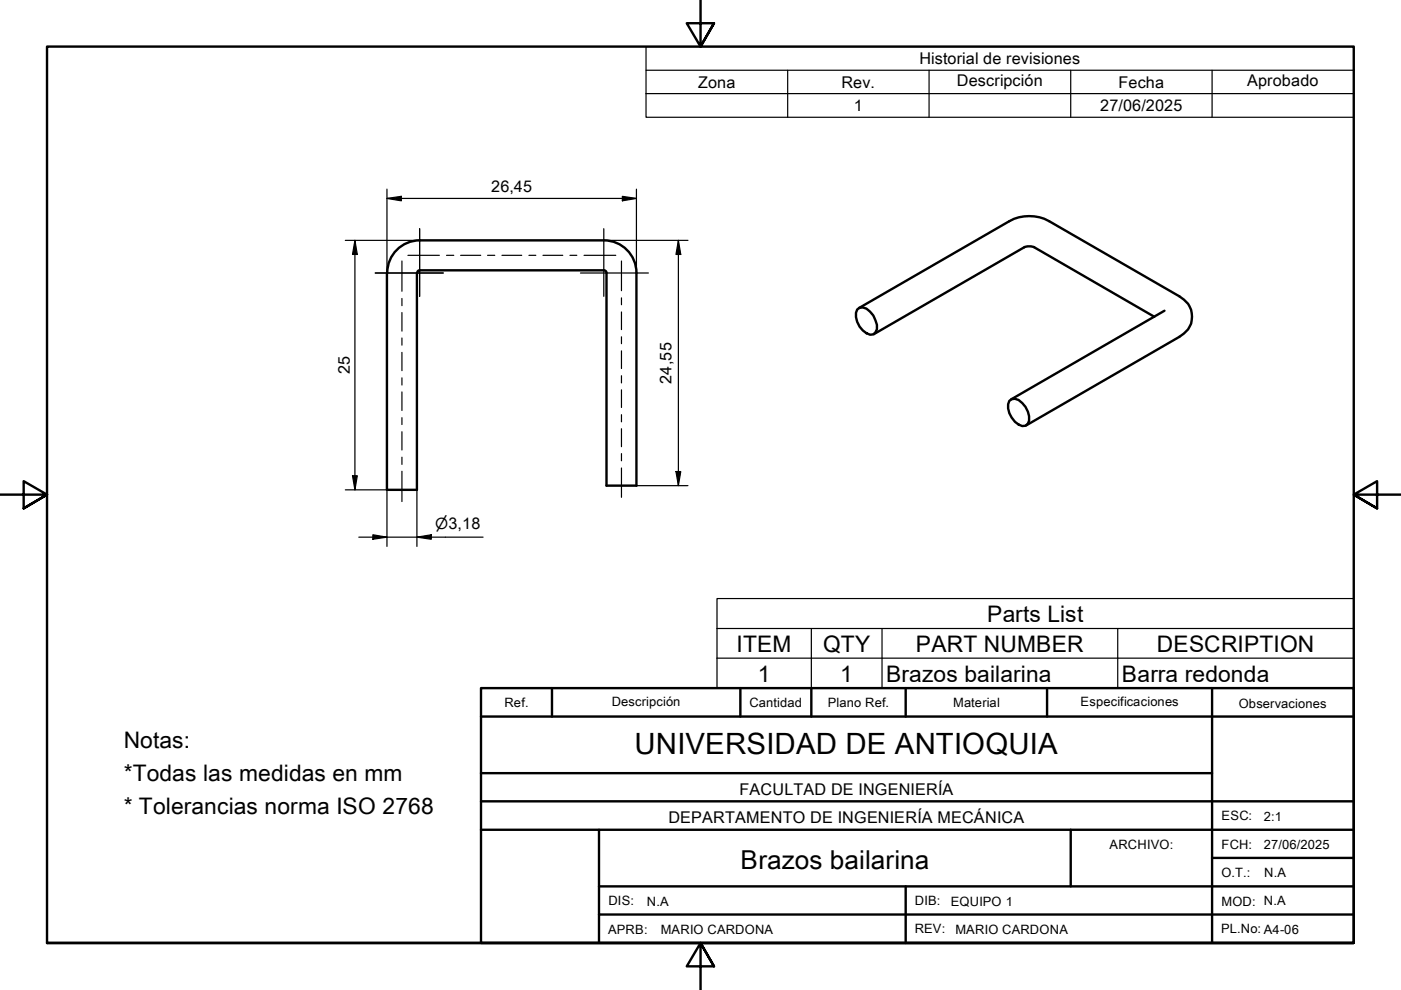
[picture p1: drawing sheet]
<svg xmlns="http://www.w3.org/2000/svg" width="297mm" height="210mm" viewBox="0 0 297 210" stroke-linecap="round" stroke-linejoin="round" font-family="sans-serif">
<!-- layer: Visible Edges(ISO) -->
<g fill="none" stroke="#000" stroke-width=".51">
<path d="M82 57.9v46h6.4v-46M89 51h39M89 57.3h39M89 51a6.9 6.9 0 0 0-6.9 6.9M89 57.3l-.5 .3v.3M128 51a6.9 6.9 0 0 1 6.9 6.9M128 57.3l.3 .1 .3 .5M128.6 57.9v45.1h6.3v-45.1M181.7 65.6a1.79 1.79 0 0 1 2.8 .5 5.3 5.3 0 0 1 1.4 3.7l-.3 .7-.4 .4a3 3 0 0 1-3-1.6 3.7 3.7 0 0 1-.5-3.7zM182.1 65.3l31.9-18.4a8.8 8.8 0 0 1 8.4 0l27.7 15.9a4.8 4.8 0 0 1 2.6 4.3 4.8 4.8 0 0 1-2.6 4.3l-32.5 18.8M244.7 67.2l-25.4-14.8a2.97 2.97 0 0 0-2.1 0l-31.9 18.4M246.9 65.9l-32.5 18.8"/>
<path d="M214 85a1.79 1.79 0 0 1 2.7 .4 4.1 4.1 0 0 1 1.2 4.4l-.5 .5a2.94 2.94 0 0 1-2.9-1.7 3.6 3.6 0 0 1-.5-3.6z"/>
</g>
<!-- layer: Symbols(ISO) -->
<g fill="none" stroke="#000" stroke-width=".25">
<path d="M137 14.9v-5h150v5M137 19.8h150M167 14.9v10M197 14.9v10M227 14.9v10M257 14.9v10M287 14.9h-150v4.9M287 14.9v10h-150v-5.1M152 133.3v-6.4h135v6.4M152 133.3h135v6.2M152 133.3v12.6h135v-6.4M152 139.5h135"/>
<path d="M172 133.3v12.6M187 133.3v12.6M237 133.3v12.6"/>
</g>
<!-- layer: Sketch Geometry(ISO) -->
<g fill="none" stroke="#000" stroke-width=".51">
<path d="M148.5 -.1v10l-2.9-5h5.8l-2.9 5 2.9-5M0 104.9h10l-5-2.9v5.8l5-2.9-5 2.9M297 104.9h-10l5-2.9v5.8l-5-2.9 5 2.9M102 145.9h185v54h-185zM102 151.9h185M117 145.9v6M157 145.9v6M172 145.9v6M192 145.9v6M222 145.9v6M257 145.9v54M102 169.9h185"/>
<path d="M102 175.9h185M102 163.9h155M127 175.9v24M227 175.9v12M10 199.9v-190h277v190h-277h277M127 193.9h160M127 187.9h160M192 187.9v12M257 181.9h30M151.4 204.9l-2.9-5 2.9 5h-5.8l2.9-5v10"/>
</g>
<!-- layer: Dimensions(ISO) -->
<g fill="none" stroke="#000" stroke-width=".25">
<path d="M73.2 51h15.6M75.2 51l.6 2.9h-1.1zM75.2 51v52.9M82 42.1l3.1-.5v1zM82 40.1v17.7M82 42.1h52.9M128.1 51h17.8M132 41.6l2.9 .5-2.9 .5zM134.9 40.1v17.7M143.8 51l.5 2.9h-1zM143.8 51v52M143.3 100h1l-.5 3z"/>
<path d="M73.2 103.9h8.8v12M74.7 100.9h1.1l-.6 3zM76.1 113.9h26.3M79.1 113.4l2.9 .5-2.9 .4zM88.4 113.9l3-.5v.9zM88.4 103.9v12M134.9 103h11"/>
</g>
<path d="M75.2 51l.6 2.9h-1.1zM82 42.1l3.1-.5v1zM132 41.6l2.9 .5-2.9 .5zM143.8 51l.5 2.9h-1zM143.3 100h1l-.5 3zM74.7 100.9h1.1l-.6 3zM79.1 113.4l2.9 .5-2.9 .4zM88.4 113.9l3-.5v.9z" fill="#000"/>
<!-- layer: Center Mark(ISO) -->
<path d="M79.6 57.9h14.4M89 48.5v14.3M123.1 57.9h14.4M128 48.5v14.3" fill="none" stroke="#000" stroke-width=".25"/>
<!-- layer: Centerline(ISO) -->
<g fill="none" stroke="#000" stroke-width=".25">
<path d="M85.2 55.3v6.5M86.5 54.1h6.7M94.7 54.1h1.5M97.7 54.1h4.2M103.4 54.1h1.5M106.4 54.1h4.2M112.1 54.1h1.5M115.1 54.1h4.2M120.8 54.1h1.5M123.8 54.1h6.8M131.8 55.3v6.3M85.2 63.3v1.5"/>
<path d="M85.2 66.3v3.9M85.2 71.7v1.5M85.2 74.7v3.9M131.8 63.2v1.4M131.8 66.1v3.8M131.8 71.4v1.5M131.8 74.4v3.7M131.8 79.7v1.5M85.2 80.1v1.5M85.2 83.1v3.9M85.2 88.6v1.4M85.2 91.5v3.9"/>
<path d="M85.2 96.9v1.6M85.2 99.9v6.4M131.8 82.6v3.8M131.8 87.9v1.5M131.8 90.9v3.8M131.8 96.2v1.5M131.8 99.2v6.2"/>
</g>
<text font-size="6.2" x="134.6" y="159.9">UNIVERSIDAD DE ANTIOQUIA</text>
<text font-size="5.5" x="157" y="184.2">Brazos bailarina</text>
<g font-size="4.8">
<text x="209.3" y="131.8">Parts List</text>
<text x="156.1" y="138.1">ITEM</text>
<text x="174.5" y="138.2">QTY</text>
<text x="194.2" y="138.1">PART NUMBER</text>
<text x="245.3" y="138.2">DESCRIPTION</text>
<text x="160.7" y="144.5">1</text>
<text x="178.1" y="144.5">1</text>
<text x="187.9" y="144.5">Brazos bailarina</text>
<text x="237.9" y="144.5">Barra redonda</text>
<text x="26.2" y="158.7">Notas:</text>
<text x="26.2" y="165.6">*Todas las medidas en mm</text>
<text x="26.2" y="172.6">* Tolerancias norma ISO 2768</text>
</g>
<g font-size="3.4">
<text x="194.9" y="13.6">Historial de revisiones</text>
<text x="148" y="18.6">Zona</text>
<text x="178.4" y="18.6">Rev.</text>
<text x="181" y="23.6">1</text>
<text x="202.9" y="18.3">Descripción</text>
<text x="233.2" y="23.5">27/06/2025</text>
<text x="237.2" y="18.6">Fecha</text>
<text x="264.4" y="18.3">Aprobado</text>
<text x="104.1" y="40.6">26,45</text>
<text x="74.2" y="79.3" transform="rotate(-90 74.2 79.3)">25</text>
<text x="142.4" y="81.3" transform="rotate(-90 142.4 81.3)">24,55</text>
<text x="156.8" y="168.6">FACULTAD DE INGENIERÍA</text>
<text x="141.7" y="174.5">DEPARTAMENTO DE INGENIERÍA MECÁNICA</text>
</g>
<text font-size="3.2" x="92.3" y="112.2">⌀3,18</text>
<g font-size="2.7">
<text x="106.9" y="150">Ref.</text>
<text x="129.7" y="149.8">Descripción</text>
<text x="158.9" y="150">Cantidad</text>
<text x="175.5" y="150">Plano Ref.</text>
<text x="202.1" y="150">Material</text>
<text x="229.1" y="149.7">Especificaciones</text>
<text x="262.6" y="150">Observaciones</text>
<text x="259" y="174">ESC:</text>
<text x="235.3" y="180">ARCHIVO:</text>
<text x="268" y="174">2:1</text>
<text x="268" y="179.9">27/06/2025</text>
<text x="259" y="185.9">O.T.:</text>
<text x="259" y="180.1">FCH:</text>
<text x="268" y="186">N.A</text>
<text x="129" y="191.9">DIS:</text>
<text x="137.2" y="192">N.A</text>
<text x="194" y="191.9">DIB:</text>
<text x="201.6" y="192">EQUIPO 1</text>
<text x="259" y="192">MOD: N.A</text>
<text x="129" y="198">APRB:</text>
<text x="140.1" y="198">MARIO CARDONA</text>
<text x="193.9" y="197.9">REV:</text>
<text x="202.6" y="198">MARIO CARDONA</text>
<text x="258.9" y="197.8">PL.No: A4-06</text>
</g>
</svg>
